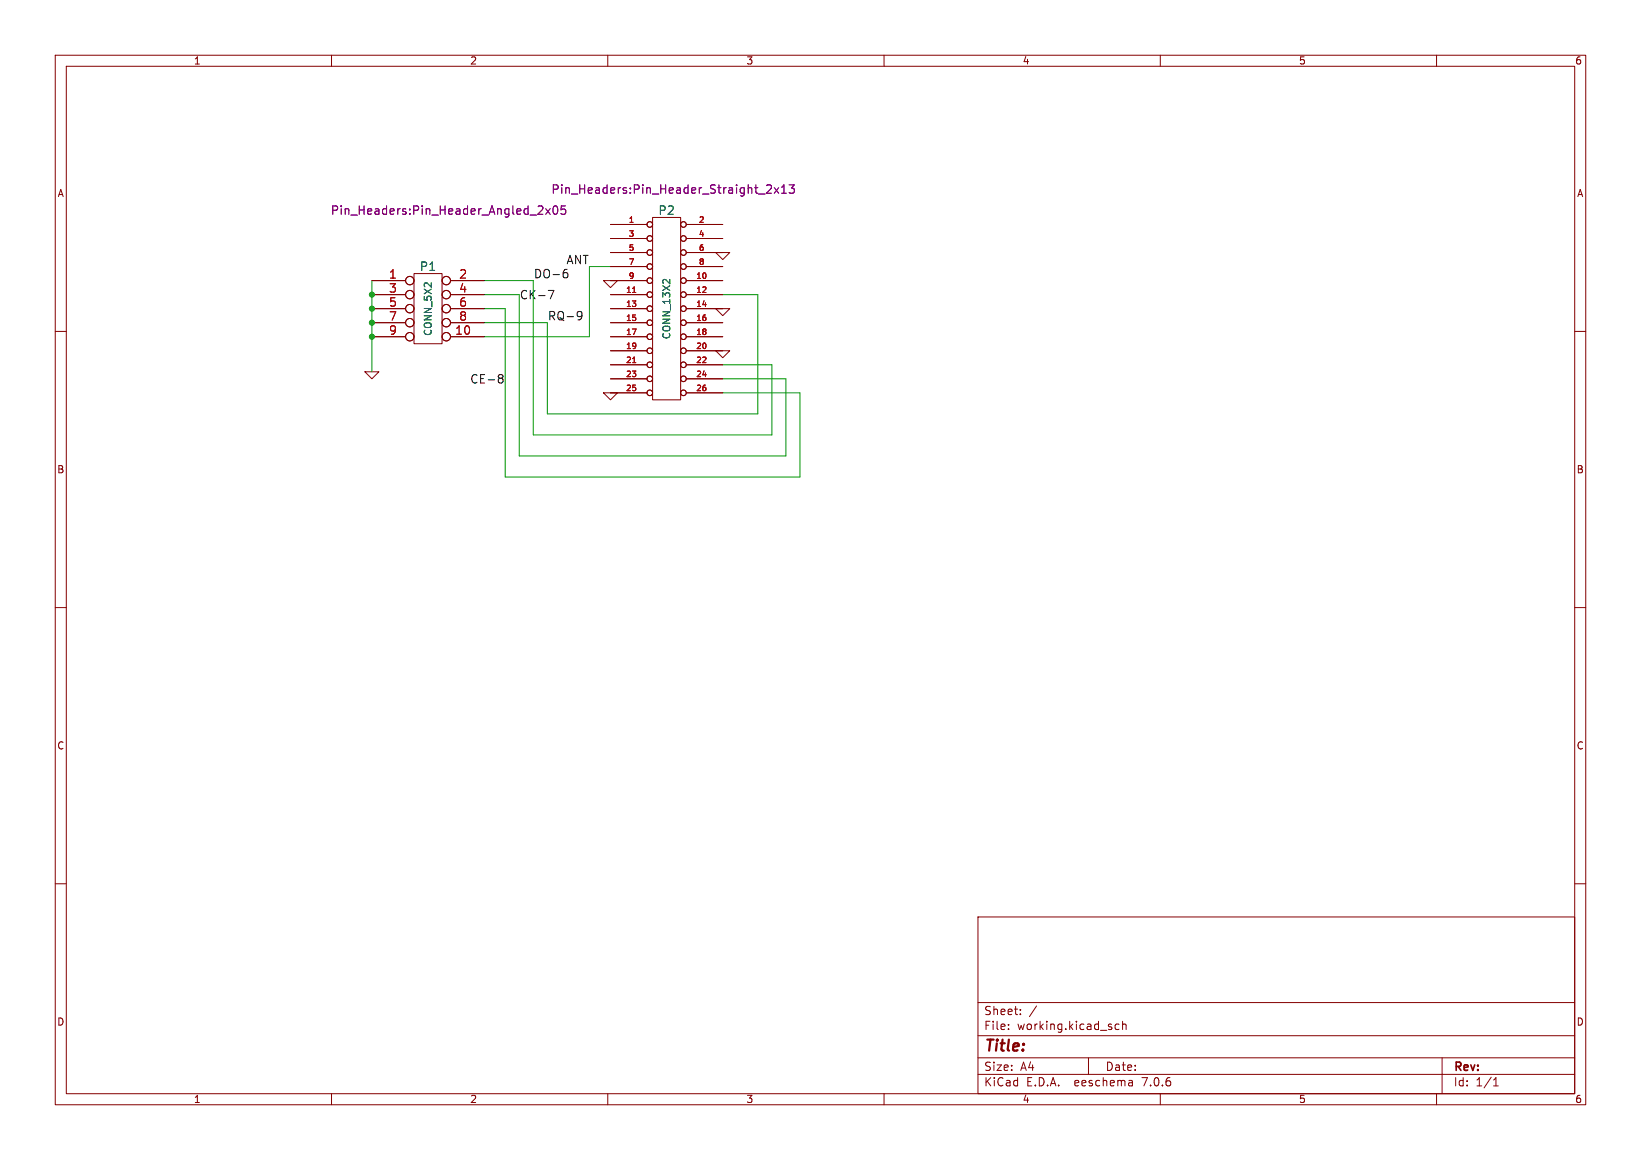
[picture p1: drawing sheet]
(kicad_sch (version 20230121) (generator eeschema)

 (paper "A4")

 (lib_symbols
  (symbol "pi-adaptor-rescue:CONN_13X2" (pin_names (offset 0.254) hide) (in_bom yes) (on_board yes)
   (property "Reference" "P" (at 0 17.78 0) (effects (font (size 1.524 1.524))))
   (property "Value" "CONN_13X2" (at 0 0 90) (effects (font (size 1.27 1.27))))
   (property "Footprint" "" (at 0 0 0) (effects (font (size 1.524 1.524))))
   (property "Datasheet" "" (at 0 0 0) (effects (font (size 1.524 1.524))))
   (symbol "CONN_13X2_0_1"
    (rectangle (start -2.54 16.51) (end 2.54 -16.51) (stroke (width 0) (type solid)) (fill (type none))))
   (symbol "CONN_13X2_1_1"
    (pin passive inverted (at -10.16 15.24 0) (length 7.62) (name "P1" (effects (font (size 0.762 0.762)))) (number "1" (effects (font (size 1.016 1.016)))))
    (pin passive inverted (at 10.16 5.08 180) (length 7.62) (name "P10" (effects (font (size 0.762 0.762)))) (number "10" (effects (font (size 1.016 1.016)))))
    (pin passive inverted (at -10.16 2.54 0) (length 7.62) (name "P11" (effects (font (size 0.762 0.762)))) (number "11" (effects (font (size 1.016 1.016)))))
    (pin passive inverted (at 10.16 2.54 180) (length 7.62) (name "P12" (effects (font (size 0.762 0.762)))) (number "12" (effects (font (size 1.016 1.016)))))
    (pin passive inverted (at -10.16 0 0) (length 7.62) (name "P13" (effects (font (size 0.762 0.762)))) (number "13" (effects (font (size 1.016 1.016)))))
    (pin passive inverted (at 10.16 0 180) (length 7.62) (name "P14" (effects (font (size 0.762 0.762)))) (number "14" (effects (font (size 1.016 1.016)))))
    (pin passive inverted (at -10.16 -2.54 0) (length 7.62) (name "P15" (effects (font (size 0.762 0.762)))) (number "15" (effects (font (size 1.016 1.016)))))
    (pin passive inverted (at 10.16 -2.54 180) (length 7.62) (name "P16" (effects (font (size 0.762 0.762)))) (number "16" (effects (font (size 1.016 1.016)))))
    (pin passive inverted (at -10.16 -5.08 0) (length 7.62) (name "P17" (effects (font (size 0.762 0.762)))) (number "17" (effects (font (size 1.016 1.016)))))
    (pin passive inverted (at 10.16 -5.08 180) (length 7.62) (name "P18" (effects (font (size 0.762 0.762)))) (number "18" (effects (font (size 1.016 1.016)))))
    (pin passive inverted (at -10.16 -7.62 0) (length 7.62) (name "P19" (effects (font (size 0.762 0.762)))) (number "19" (effects (font (size 1.016 1.016)))))
    (pin passive inverted (at 10.16 15.24 180) (length 7.62) (name "P2" (effects (font (size 0.762 0.762)))) (number "2" (effects (font (size 1.016 1.016)))))
    (pin passive inverted (at 10.16 -7.62 180) (length 7.62) (name "P20" (effects (font (size 0.762 0.762)))) (number "20" (effects (font (size 1.016 1.016)))))
    (pin passive inverted (at -10.16 -10.16 0) (length 7.62) (name "P21" (effects (font (size 0.762 0.762)))) (number "21" (effects (font (size 1.016 1.016)))))
    (pin passive inverted (at 10.16 -10.16 180) (length 7.62) (name "P22" (effects (font (size 0.762 0.762)))) (number "22" (effects (font (size 1.016 1.016)))))
    (pin passive inverted (at -10.16 -12.7 0) (length 7.62) (name "P23" (effects (font (size 0.762 0.762)))) (number "23" (effects (font (size 1.016 1.016)))))
    (pin passive inverted (at 10.16 -12.7 180) (length 7.62) (name "P20" (effects (font (size 0.762 0.762)))) (number "24" (effects (font (size 1.016 1.016)))))
    (pin passive inverted (at -10.16 -15.24 0) (length 7.62) (name "P24" (effects (font (size 0.762 0.762)))) (number "25" (effects (font (size 1.016 1.016)))))
    (pin passive inverted (at 10.16 -15.24 180) (length 7.62) (name "P22" (effects (font (size 0.762 0.762)))) (number "26" (effects (font (size 1.016 1.016)))))
    (pin passive inverted (at -10.16 12.7 0) (length 7.62) (name "P3" (effects (font (size 0.762 0.762)))) (number "3" (effects (font (size 1.016 1.016)))))
    (pin passive inverted (at 10.16 12.7 180) (length 7.62) (name "P4" (effects (font (size 0.762 0.762)))) (number "4" (effects (font (size 1.016 1.016)))))
    (pin passive inverted (at -10.16 10.16 0) (length 7.62) (name "P5" (effects (font (size 0.762 0.762)))) (number "5" (effects (font (size 1.016 1.016)))))
    (pin passive inverted (at 10.16 10.16 180) (length 7.62) (name "P6" (effects (font (size 0.762 0.762)))) (number "6" (effects (font (size 1.016 1.016)))))
    (pin passive inverted (at -10.16 7.62 0) (length 7.62) (name "P7" (effects (font (size 0.762 0.762)))) (number "7" (effects (font (size 1.016 1.016)))))
    (pin passive inverted (at 10.16 7.62 180) (length 7.62) (name "P8" (effects (font (size 0.762 0.762)))) (number "8" (effects (font (size 1.016 1.016)))))
    (pin passive inverted (at -10.16 5.08 0) (length 7.62) (name "P9" (effects (font (size 0.762 0.762)))) (number "9" (effects (font (size 1.016 1.016)))))))
  (symbol "pi-adaptor-rescue:CONN_5X2" (pin_names (offset 1.016)) (in_bom yes) (on_board yes)
   (property "Reference" "P" (at 0 7.62 0) (effects (font (size 1.524 1.524))))
   (property "Value" "CONN_5X2" (at 0 0 90) (effects (font (size 1.27 1.27))))
   (property "Footprint" "" (at 0 0 0) (effects (font (size 1.524 1.524))))
   (property "Datasheet" "" (at 0 0 0) (effects (font (size 1.524 1.524))))
   (symbol "CONN_5X2_0_1"
    (rectangle (start -2.54 6.35) (end 2.54 -6.35) (stroke (width 0) (type solid)) (fill (type none))))
   (symbol "CONN_5X2_1_1"
    (pin passive inverted (at -10.16 5.08 0) (length 7.62) (name "~" (effects (font (size 1.524 1.524)))) (number "1" (effects (font (size 1.524 1.524)))))
    (pin passive inverted (at 10.16 -5.08 180) (length 7.62) (name "~" (effects (font (size 1.524 1.524)))) (number "10" (effects (font (size 1.524 1.524)))))
    (pin passive inverted (at 10.16 5.08 180) (length 7.62) (name "~" (effects (font (size 1.524 1.524)))) (number "2" (effects (font (size 1.524 1.524)))))
    (pin passive inverted (at -10.16 2.54 0) (length 7.62) (name "~" (effects (font (size 1.524 1.524)))) (number "3" (effects (font (size 1.524 1.524)))))
    (pin passive inverted (at 10.16 2.54 180) (length 7.62) (name "~" (effects (font (size 1.524 1.524)))) (number "4" (effects (font (size 1.524 1.524)))))
    (pin passive inverted (at -10.16 0 0) (length 7.62) (name "~" (effects (font (size 1.524 1.524)))) (number "5" (effects (font (size 1.524 1.524)))))
    (pin passive inverted (at 10.16 0 180) (length 7.62) (name "~" (effects (font (size 1.524 1.524)))) (number "6" (effects (font (size 1.524 1.524)))))
    (pin passive inverted (at -10.16 -2.54 0) (length 7.62) (name "~" (effects (font (size 1.524 1.524)))) (number "7" (effects (font (size 1.524 1.524)))))
    (pin passive inverted (at 10.16 -2.54 180) (length 7.62) (name "~" (effects (font (size 1.524 1.524)))) (number "8" (effects (font (size 1.524 1.524)))))
    (pin passive inverted (at -10.16 -5.08 0) (length 7.62) (name "~" (effects (font (size 1.524 1.524)))) (number "9" (effects (font (size 1.524 1.524)))))))
  (symbol "pi-adaptor-rescue:GND" (power) (pin_names (offset 0)) (in_bom yes) (on_board yes)
   (property "Reference" "#PWR" (at 0 0 0) (effects (font (size 0.762 0.762)) hide))
   (property "Value" "GND" (at 0 -1.778 0) (effects (font (size 0.762 0.762)) hide))
   (property "Footprint" "" (at 0 0 0) (effects (font (size 1.524 1.524))))
   (property "Datasheet" "" (at 0 0 0) (effects (font (size 1.524 1.524))))
   (symbol "GND_0_1"
    (polyline (pts (xy -1.27 0) (xy 0 -1.27) (xy 1.27 0) (xy -1.27 0)) (stroke (width 0) (type solid)) (fill (type none))))
   (symbol "GND_1_1"
    (pin power_in line (at 0 0 90) (length 0) hide (name "GND" (effects (font (size 0.762 0.762)))) (number "1" (effects (font (size 0.762 0.762))))))))

 (junction (at 67.31 60.96) (diameter 0) (color 0 0 0 0))
 (junction (at 67.31 55.88) (diameter 0) (color 0 0 0 0))
 (junction (at 67.31 58.42) (diameter 0) (color 0 0 0 0))
 (junction (at 67.31 53.34) (diameter 0) (color 0 0 0 0))

 (wire (pts (xy 96.52 50.8) (xy 96.52 78.74)) (stroke (width 0) (type default)))
 (wire (pts (xy 93.98 53.34) (xy 93.98 82.55)) (stroke (width 0) (type default)))
 (wire (pts (xy 91.44 86.36) (xy 144.78 86.36)) (stroke (width 0) (type default)))
 (wire (pts (xy 91.44 55.88) (xy 91.44 86.36)) (stroke (width 0) (type default)))
 (wire (pts (xy 137.16 53.34) (xy 130.81 53.34)) (stroke (width 0) (type default)))
 (wire (pts (xy 139.7 78.74) (xy 139.7 66.04)) (stroke (width 0) (type default)))
 (wire (pts (xy 87.63 58.42) (xy 99.06 58.42)) (stroke (width 0) (type default)))
 (wire (pts (xy 99.06 58.42) (xy 99.06 74.93)) (stroke (width 0) (type default)))
 (wire (pts (xy 67.31 60.96) (xy 67.31 67.31)) (stroke (width 0) (type default)))
 (wire (pts (xy 99.06 74.93) (xy 137.16 74.93)) (stroke (width 0) (type default)))
 (wire (pts (xy 144.78 86.36) (xy 144.78 71.12)) (stroke (width 0) (type default)))
 (wire (pts (xy 142.24 68.58) (xy 130.81 68.58)) (stroke (width 0) (type default)))
 (wire (pts (xy 87.63 53.34) (xy 93.98 53.34)) (stroke (width 0) (type default)))
 (wire (pts (xy 67.31 50.8) (xy 67.31 53.34)) (stroke (width 0) (type default)))
 (wire (pts (xy 67.31 53.34) (xy 67.31 55.88)) (stroke (width 0) (type default)))
 (wire (pts (xy 139.7 66.04) (xy 130.81 66.04)) (stroke (width 0) (type default)))
 (wire (pts (xy 93.98 82.55) (xy 142.24 82.55)) (stroke (width 0) (type default)))
 (wire (pts (xy 67.31 58.42) (xy 67.31 60.96)) (stroke (width 0) (type default)))
 (wire (pts (xy 87.63 50.8) (xy 96.52 50.8)) (stroke (width 0) (type default)))
 (wire (pts (xy 144.78 71.12) (xy 130.81 71.12)) (stroke (width 0) (type default)))
 (wire (pts (xy 96.52 78.74) (xy 139.7 78.74)) (stroke (width 0) (type default)))
 (wire (pts (xy 67.31 55.88) (xy 67.31 58.42)) (stroke (width 0) (type default)))
 (wire (pts (xy 87.63 60.96) (xy 106.68 60.96)) (stroke (width 0) (type default)))
 (wire (pts (xy 142.24 82.55) (xy 142.24 68.58)) (stroke (width 0) (type default)))
 (wire (pts (xy 106.68 60.96) (xy 106.68 48.26)) (stroke (width 0) (type default)))
 (wire (pts (xy 87.63 55.88) (xy 91.44 55.88)) (stroke (width 0) (type default)))
 (wire (pts (xy 106.68 48.26) (xy 110.49 48.26)) (stroke (width 0) (type default)))
 (wire (pts (xy 137.16 74.93) (xy 137.16 53.34)) (stroke (width 0) (type default)))

 (label "CK-7" (at 93.98 54.61 0) (effects (font (size 1.524 1.524)) (justify left bottom)))
 (label "RQ-9" (at 99.06 58.42 0) (effects (font (size 1.524 1.524)) (justify left bottom)))
 (label "CE-8" (at 91.44 69.85 180) (effects (font (size 1.524 1.524)) (justify right bottom)))
 (label "ANT" (at 106.68 48.26 180) (effects (font (size 1.524 1.524)) (justify right bottom)))
 (label "DO-6" (at 96.52 50.8 0) (effects (font (size 1.524 1.524)) (justify left bottom)))

 (symbol (lib_id "pi-adaptor-rescue:CONN_5X2") (at 77.47 55.88 0) (unit 1) (in_bom yes) (on_board yes) (dnp no)
  (property "Reference" "P1" (at 77.47 48.26 0) (effects (font (size 1.524 1.524))))
  (property "Value" "CONN_5X2" (at 77.47 55.88 90) (effects (font (size 1.27 1.27))))
  (property "Footprint" "Pin_Headers:Pin_Header_Angled_2x05" (at 81.28 38.1 0) (effects (font (size 1.524 1.524))))
  (property "Datasheet" "" (at 77.47 55.88 0) (effects (font (size 1.524 1.524)))) (pin "1") (pin "10") (pin "2") (pin "3") (pin "4") (pin "5") (pin "6") (pin "7") (pin "8") (pin "9"))

 (symbol (lib_id "pi-adaptor-rescue:CONN_13X2") (at 120.65 55.88 0) (unit 1) (in_bom yes) (on_board yes) (dnp no)
  (property "Reference" "P2" (at 120.65 38.1 0) (effects (font (size 1.524 1.524))))
  (property "Value" "CONN_13X2" (at 120.65 55.88 90) (effects (font (size 1.27 1.27))))
  (property "Footprint" "Pin_Headers:Pin_Header_Straight_2x13" (at 121.92 34.29 0) (effects (font (size 1.524 1.524))))
  (property "Datasheet" "" (at 120.65 55.88 0) (effects (font (size 1.524 1.524)))) (pin "1") (pin "10") (pin "11") (pin "12") (pin "13") (pin "14") (pin "15") (pin "16") (pin "17") (pin "18") (pin "19") (pin "2") (pin "20") (pin "21") (pin "22") (pin "23") (pin "24") (pin "25") (pin "26") (pin "3") (pin "4") (pin "5") (pin "6") (pin "7") (pin "8") (pin "9"))

 (symbol (lib_id "pi-adaptor-rescue:GND") (at 67.31 67.31 0) (unit 1) (in_bom yes) (on_board yes) (dnp no)
  (property "Reference" "#PWR01" (at 67.31 67.31 0) (effects (font (size 0.762 0.762)) hide))
  (property "Value" "GND" (at 67.31 69.088 0) (effects (font (size 0.762 0.762)) hide))
  (property "Footprint" "" (at 67.31 67.31 0) (effects (font (size 1.524 1.524))))
  (property "Datasheet" "" (at 67.31 67.31 0) (effects (font (size 1.524 1.524)))) (pin "1"))

 (symbol (lib_id "pi-adaptor-rescue:GND") (at 130.81 45.72 0) (unit 1) (in_bom yes) (on_board yes) (dnp no)
  (property "Reference" "#PWR02" (at 130.81 45.72 0) (effects (font (size 0.762 0.762)) hide))
  (property "Value" "GND" (at 130.81 47.498 0) (effects (font (size 0.762 0.762)) hide))
  (property "Footprint" "" (at 130.81 45.72 0) (effects (font (size 1.524 1.524))))
  (property "Datasheet" "" (at 130.81 45.72 0) (effects (font (size 1.524 1.524)))) (pin "1"))

 (symbol (lib_id "pi-adaptor-rescue:GND") (at 110.49 50.8 0) (unit 1) (in_bom yes) (on_board yes) (dnp no)
  (property "Reference" "#PWR03" (at 110.49 50.8 0) (effects (font (size 0.762 0.762)) hide))
  (property "Value" "GND" (at 110.49 52.578 0) (effects (font (size 0.762 0.762)) hide))
  (property "Footprint" "" (at 110.49 50.8 0) (effects (font (size 1.524 1.524))))
  (property "Datasheet" "" (at 110.49 50.8 0) (effects (font (size 1.524 1.524)))) (pin "1"))

 (symbol (lib_id "pi-adaptor-rescue:GND") (at 130.81 55.88 0) (unit 1) (in_bom yes) (on_board yes) (dnp no)
  (property "Reference" "#PWR04" (at 130.81 55.88 0) (effects (font (size 0.762 0.762)) hide))
  (property "Value" "GND" (at 130.81 57.658 0) (effects (font (size 0.762 0.762)) hide))
  (property "Footprint" "" (at 130.81 55.88 0) (effects (font (size 1.524 1.524))))
  (property "Datasheet" "" (at 130.81 55.88 0) (effects (font (size 1.524 1.524)))) (pin "1"))

 (symbol (lib_id "pi-adaptor-rescue:GND") (at 130.81 63.5 0) (unit 1) (in_bom yes) (on_board yes) (dnp no)
  (property "Reference" "#PWR05" (at 130.81 63.5 0) (effects (font (size 0.762 0.762)) hide))
  (property "Value" "GND" (at 130.81 65.278 0) (effects (font (size 0.762 0.762)) hide))
  (property "Footprint" "" (at 130.81 63.5 0) (effects (font (size 1.524 1.524))))
  (property "Datasheet" "" (at 130.81 63.5 0) (effects (font (size 1.524 1.524)))) (pin "1"))

 (symbol (lib_id "pi-adaptor-rescue:GND") (at 110.49 71.12 0) (unit 1) (in_bom yes) (on_board yes) (dnp no)
  (property "Reference" "#PWR06" (at 110.49 71.12 0) (effects (font (size 0.762 0.762)) hide))
  (property "Value" "GND" (at 110.49 72.898 0) (effects (font (size 0.762 0.762)) hide))
  (property "Footprint" "" (at 110.49 71.12 0) (effects (font (size 1.524 1.524))))
  (property "Datasheet" "" (at 110.49 71.12 0) (effects (font (size 1.524 1.524)))) (pin "1"))

 (sheet_instances (path "" (page "1"))))
